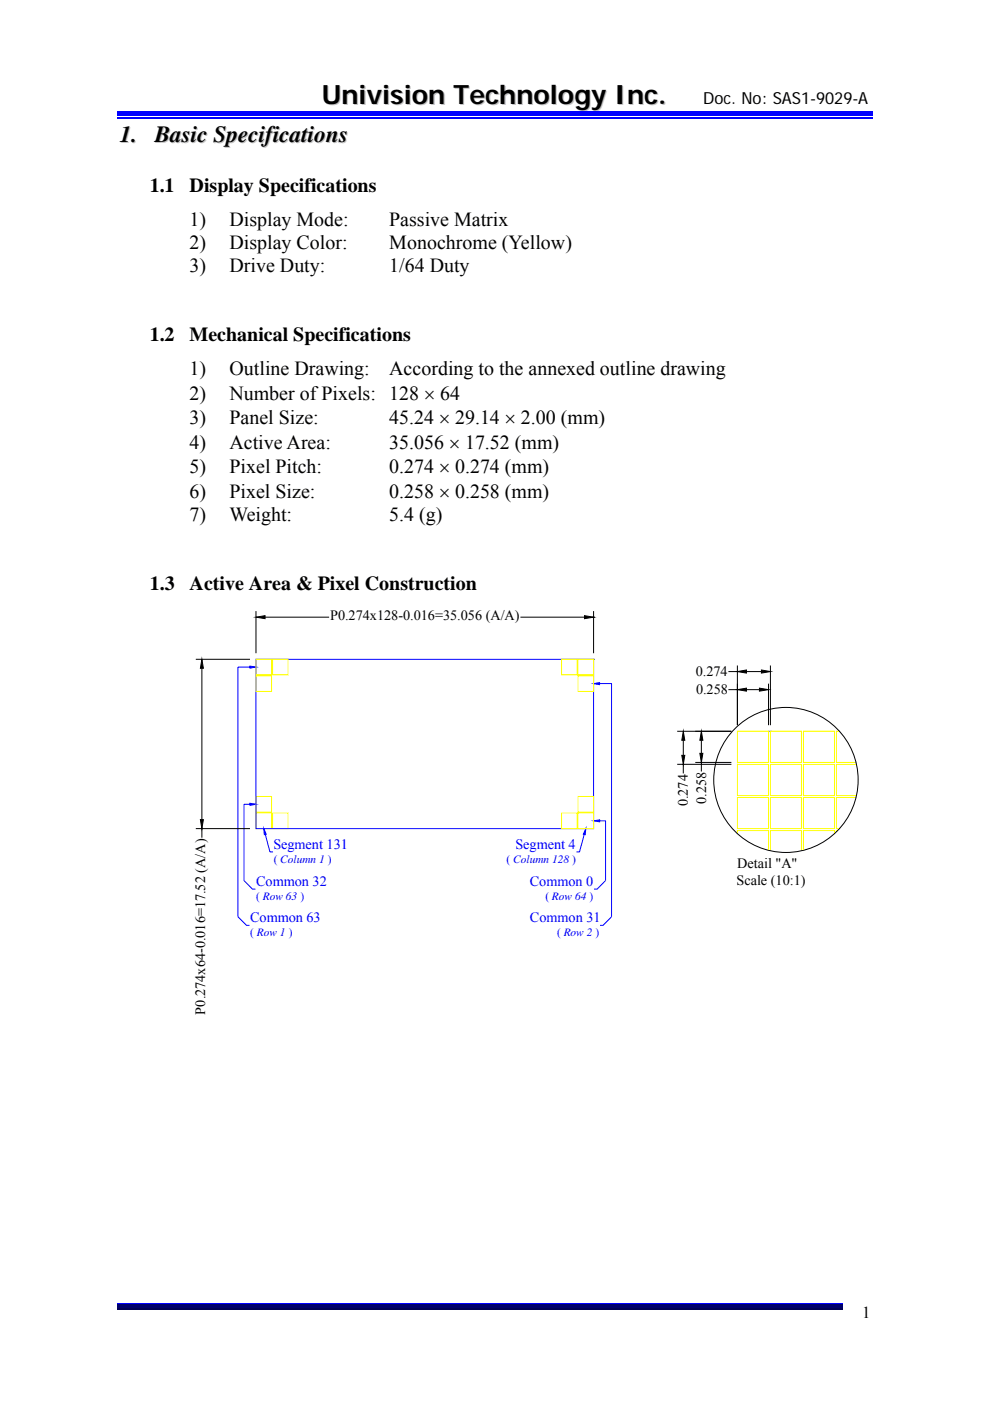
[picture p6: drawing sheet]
<svg xmlns="http://www.w3.org/2000/svg" width="210mm" height="297mm" viewBox="0 0 210 297" stroke-linecap="round" stroke-linejoin="round" font-family="sans-serif">
<path d="M24.9 25h160.2" fill="none" stroke="#00f" stroke-width=".25"/>
<path d="M24.9 24h160.2v.6h-160.2z" fill="#00f"/>
<path d="M24.9 23.7h160.2M24.9 276.4h153.9" fill="none" stroke="#00f" stroke-width=".25"/>
<path d="M24.9 276.5h153.9v.8h-153.9z" fill="#00006b"/>
<path d="M24.9 277.4h153.9" fill="none" stroke="#005" stroke-width=".25"/>
<path d="M124.2 175.7l-.1 1.3-.4-.1z" fill="#00f"/>
<path d="M123.9 176.9l-1 3.7h-.6M124.2 175.7l-.1 1.3-.4-.1zM128.4 186.7l-1.8 1.8h-.6M129.7 194.4l-1.8 1.8h-.6" fill="none" stroke="#00f" stroke-width=".21"/>
<path d="M53 170.3l1.3 .2-1.3 .3z" fill="#00f"/>
<path d="M53 170.3l1.3 .2-1.3 .3zM53 170.5h-1.2v16.2" fill="none" stroke="#00f" stroke-width=".21"/>
<path d="M53 141.2l1.3 .2-1.3 .2z" fill="#00f"/>
<path d="M53 141.2l1.3 .2-1.3 .2zM53 141.4h-2.5v53" fill="none" stroke="#00f" stroke-width=".21"/>
<path d="M55.9 175.7l.6 1.2-.4 .1z" fill="#00f"/>
<path d="M55.9 175.7l.6 1.2-.4 .1zM56.3 176.9l1 3.7h.6M50.5 194.4l1.8 1.8h.6M51.8 186.7l1.8 1.8h.6" fill="none" stroke="#00f" stroke-width=".21"/>
<path d="M125.9 174l1.3-.2v.4z" fill="#00f"/>
<path d="M125.9 174l1.3-.2v.4zM127.2 174h1.2v12.7" fill="none" stroke="#00f" stroke-width=".21"/>
<path d="M125.9 144.9l1.3-.2v.5z" fill="#00f"/>
<path d="M54.3 139.8h71.6v35.9h-71.6zM125.9 144.9l1.3-.2v.5zM127.2 144.9h2.5v49.5" fill="none" stroke="#00f" stroke-width=".21"/>
<g fill="none" stroke="#000" stroke-width=".21">
<path d="M41.5 139.8h11.5M42.8 139.8l.3 1.9h-.6zM54.3 130.9l1.9-.4v.7zM54.3 129.6v8.9M54.3 139.8h.1M56.2 130.9h13.6M110.4 130.9h13.6M124 130.5l1.9 .4-1.9 .3zM125.9 139.8h.1M125.9 130.9h.1M125.9 129.6v8.9M42.8 141.7v32.1"/>
<path d="M143.6 155h11.5M144.9 155l.3 2h-.6zM144.9 157v3.1M148.4 159.7h.7l-.3 1.9zM148.8 155l.3 2h-.7zM148.8 157v2.7M154.5 146.2h1.9M154.5 142.4h1.9M156.4 146.2l1.9-.3v.6zM156.4 142.4l1.9-.4v.7zM156.4 141.1v12.7M156.4 155h.1"/>
<path d="M158.3 146.2h2.8M158.3 142.4h3.2M161.1 145.9l1.9 .3-1.9 .3zM161.5 142l1.9 .4-1.9 .3zM163 155h.1M163 144.9v8.9M163.4 155h.1M163.4 141.1v12.7M41.5 175.7h11.5M42.5 173.8h.6l-.3 1.9zM42.8 175.7h.1M42.8 175.7v1.9"/>
<path d="M54.3 175.7h.1M143.6 162.1h11.5M144.6 160.1h.6l-.3 2zM144.9 162.1h.1M144.9 162.1v1.9M147.5 161.6h7.6M148.8 161.6h.1M148.8 161.6v2M156.4 161.6h.1M156.4 162.1h.1"/>
<circle cx="166.7" cy="165.4" r="15.3"/>
</g>
<path d="M54.3 130.9l1.9-.4v.7zM124 130.5l1.9 .4-1.9 .3zM42.8 139.8l.3 1.9h-.6zM144.9 155l.3 2h-.6zM148.8 155l.3 2h-.7zM148.4 159.7h.7l-.3 1.9zM156.4 146.2l1.9-.3v.6zM156.4 142.4l1.9-.4v.7zM161.1 145.9l1.9 .3-1.9 .3zM161.5 142l1.9 .4-1.9 .3zM42.5 173.8h.6l-.3 1.9zM144.6 160.1h.6l-.3 2z" fill="#000"/>
<g fill="none" stroke="#ff0" stroke-width=".21">
<path d="M54.3 139.8h3.3v3.3h-3.3zM57.8 139.8h3.3v3.3h-3.3zM119.1 139.8h3.3v3.3h-3.3zM122.6 139.8h3.3v3.3h-3.3zM54.3 143.3h3.3v3.3h-3.3zM122.6 143.3h3.3v3.3h-3.3zM156.4 155h6.6v6.6h-6.6zM163.4 155h6.6v6.6h-6.6zM170.4 155h6.6v6.6h-6.6zM178.1 155h-.7v6.6h4.2M54.3 172.4h3.3v3.3h-3.3zM54.3 168.9h3.3v3.3h-3.3z"/>
<path d="M57.8 172.4h3.3v3.3h-3.3zM119.1 172.4h3.3v3.3h-3.3zM122.6 172.4h3.3v3.3h-3.3zM122.6 168.9h3.3v3.3h-3.3zM156.4 169.1h6.6v6.6h-6.6zM156.4 162.1h6.6v6.6h-6.6zM156.4 176.8v-.7h6.6v4.2M163.4 169.1h6.6v6.6h-6.6zM163.4 162.1h6.6v6.6h-6.6zM170.4 169.1h6.6v6.6h-6.6zM170.4 162.1h6.6v6.6h-6.6zM177 176.8v-.7h-6.6v4.2"/>
<path d="M177.7 176.1h-.3v.3M181.6 169.1h-4.2v6.6h.7M181.7 162.1h-4.3v6.6h4.3M163.4 180.4v-4.3h6.6v4.3"/>
</g>
<text font-size="5.7" fill="#c0c0c0" x="68.5" y="22.3">Univision Technology Inc.</text>
<g font-size="4.9">
<text x="25.4" y="30">1.</text>
<text x="32.8" y="30">Basic Specifications</text>
</g>
<g font-size="4.2">
<text x="31.7" y="40.7">1.1</text>
<text x="40.2" y="40.7">Display Specifications</text>
<text x="40.2" y="48">1)</text>
<text x="48.7" y="48">Display Mode:</text>
<text x="82.5" y="48">Passive Matrix</text>
<text x="40.2" y="52.8">2)</text>
<text x="48.7" y="52.8">Display Color:</text>
<text x="82.6" y="52.8">Monochrome (Yellow)</text>
<text x="40.2" y="57.7">3)</text>
<text x="48.7" y="57.7">Drive Duty:</text>
<text x="82.5" y="57.7">1/64 Duty</text>
<text x="31.7" y="72.3">1.2</text>
<text x="40.2" y="72.3">Mechanical Specifications</text>
<text x="40.2" y="79.6">1)</text>
<text x="48.7" y="79.6">Outline Drawing:</text>
<text x="82.5" y="79.6">According to the annexed outline drawing</text>
<text x="40.2" y="84.8">2)</text>
<text x="40.2" y="90">3)</text>
<text x="48.7" y="90">Panel Size:</text>
<text x="48.7" y="84.8">Number of Pixels: 128 × 64</text>
<text x="82.5" y="90">45.24 × 29.14 × 2.00 (mm)</text>
<text x="40.2" y="95.2">4)</text>
<text x="48.7" y="95.2">Active Area:</text>
<text x="82.5" y="95.2">35.056 × 17.52 (mm)</text>
<text x="40.2" y="100.4">5)</text>
<text x="48.7" y="100.4">Pixel Pitch:</text>
<text x="82.6" y="100.4">0.274 × 0.274 (mm)</text>
<text x="40.2" y="105.6">6)</text>
<text x="48.7" y="105.6">Pixel Size:</text>
<text x="82.6" y="105.6">0.258 × 0.258 (mm)</text>
<text x="40.2" y="110.4">7)</text>
<text x="48.7" y="110.4">Weight:</text>
<text x="82.6" y="110.4">5.4 (g)</text>
<text x="31.7" y="125">1.3</text>
<text x="40.2" y="125">Active Area &amp; Pixel Construction</text>
</g>
<g font-size="3.5">
<text x="149.2" y="22">Doc. No: SAS1-9029-A</text>
<text x="182.8" y="279.5">1</text>
</g>
<g font-size="3">
<text x="70" y="131.6">P0.274x128-0.016=35.056 (A/A)</text>
<text x="147.6" y="143.4">0.274</text>
<text x="147.6" y="147.2">0.258</text>
<text x="145.9" y="170.9" transform="rotate(-90 145.9 170.9)">0.274</text>
<text x="149.8" y="170.5" transform="rotate(-90 149.8 170.5)">0.258</text>
<text x="156.4" y="184.1">Detail &quot;A&quot;</text>
<text x="156.2" y="187.6">Scale (10:1)</text>
<text x="43.5" y="215.1" transform="rotate(-90 43.5 215.1)">P0.274x64-0.016=17.52 (A/A)</text>
</g>
<g font-size="3" fill="#00f">
<text x="58" y="179.9">Segment 131</text>
<text x="109.3" y="179.9">Segment 4</text>
<text x="54.3" y="187.8">Common 32</text>
<text x="112.4" y="187.8">Common 0</text>
<text x="53.1" y="195.5">Common 63</text>
<text x="112.4" y="195.5">Common 31</text>
</g>
<g font-size="2.4" fill="#00f">
<text x="58.1" y="182.9">( Column 1 )</text>
<text x="107.5" y="182.9">( Column 128 )</text>
<text x="54.3" y="190.8">( Row 63 )</text>
<text x="115.7" y="190.8">( Row 64 )</text>
<text x="53.1" y="198.4">( Row 1 )</text>
<text x="118.2" y="198.4">( Row 2 )</text>
</g>
</svg>
